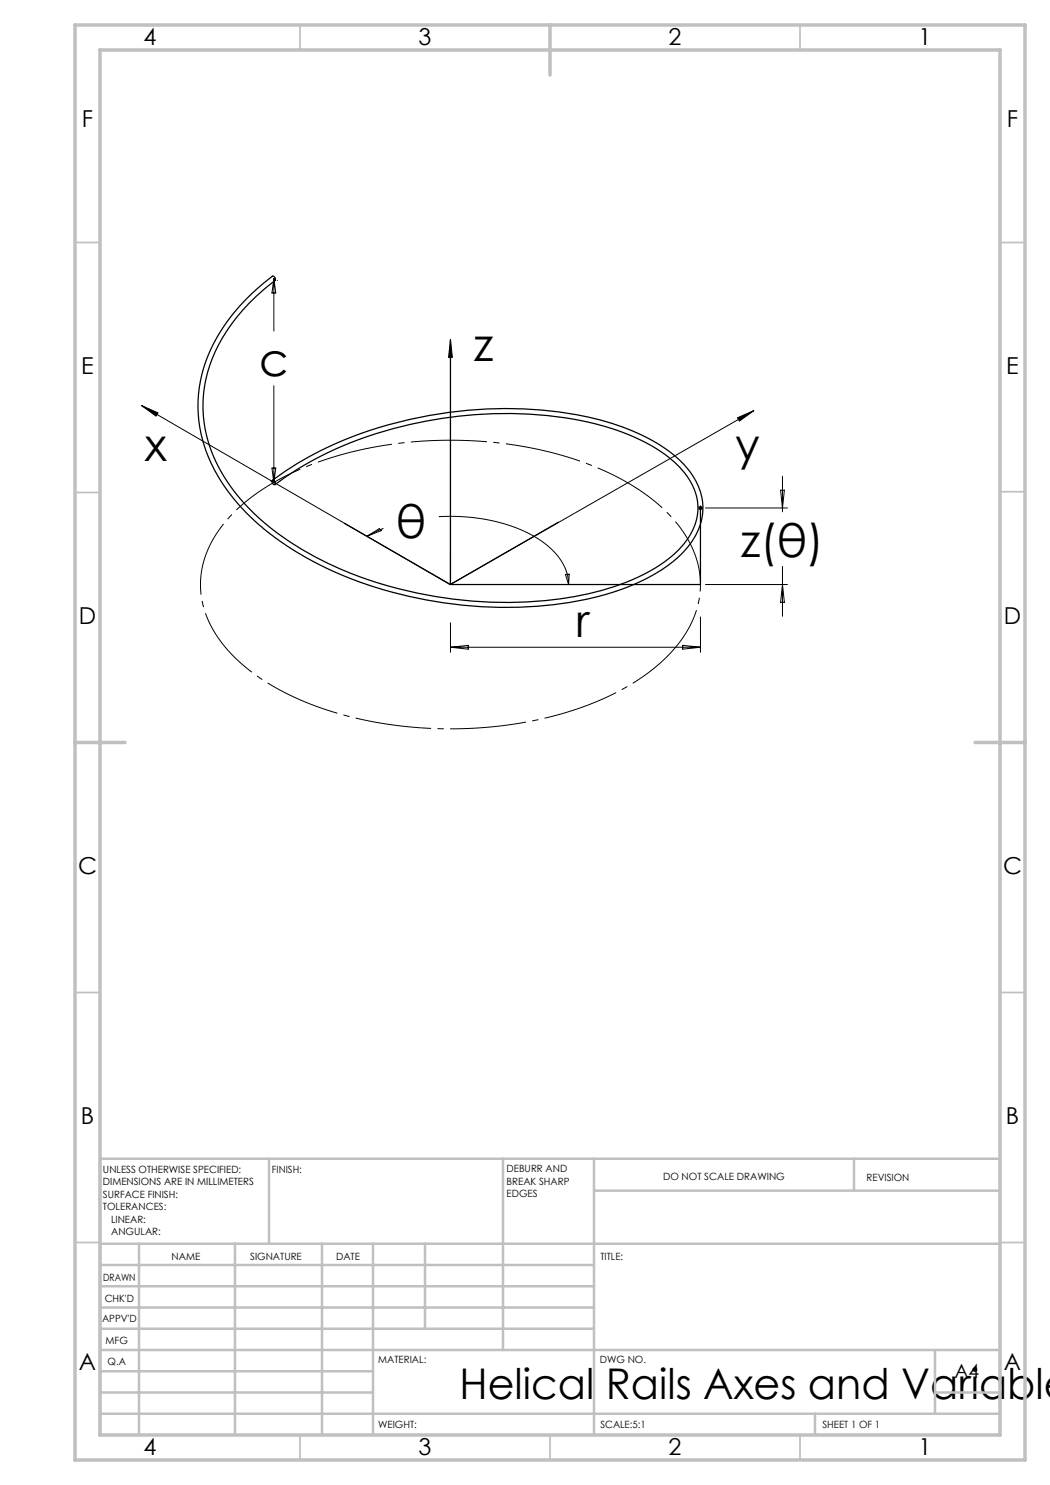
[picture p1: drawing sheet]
<svg xmlns="http://www.w3.org/2000/svg" width="210mm" height="297mm" viewBox="0 0 210 297" stroke-linecap="round" stroke-linejoin="round" font-family="sans-serif">
<path d="M134.2 130.5a19.1 19.1 0 0 0 5.6-16.9 24.1 24.1 0 0 0-9.5-13.9 59.9 59.9 0 0 0-27.7-10.7 80.8 80.8 0 0 0-42.2 4.7 37.5 37.5 0 0 0-17.1 13.1 17.9 17.9 0 0 0 .8 21.4 40.2 40.2 0 0 0 18 12.6 81.5 81.5 0 0 0 56.7-.2 42.7 42.7 0 0 0 15.4-10.1" fill="none" stroke="#000" stroke-width=".2" stroke-dasharray="15.2 1.3 1.3 1.3" stroke-dashoffset="5.3" stroke-linecap="butt"/>
<g fill="none" stroke="#000" stroke-width=".2">
<path d="M54.8 55.7v10.5M54.8 55.7l.4 2.9h-.8zM55.4 56.1h.1M54.8 77.2v19.3M90.1 67.9l.4 3.6h-.8zM90.1 67.9v48.9M28.3 81.1l61.7 35.8M28.3 81.1l3.3 1.5-.4 .6zM54.1 96.1l.9 .6M54.4 93.6h.8l-.4 2.9zM147.5 83.6l3.3-1.5-2.9 2.1zM150.8 82.1l-60.8 34.8"/>
<path d="M156.1 98h.8l-.4 3.6zM156.5 95.2v7.2M73.4 107.3l2.4-1.5 .5 .3zM76.7 105.7l-3.3 1.6M87.8 103.3a34.1 34.1 0 0 1 20.3 4.8 11.4 11.4 0 0 1 5.6 8.4v.4M90 116.9h.1M90.1 116.8h.1M113.1 114.9l.7-.1-.1 2.1zM139.6 101.6h1M139.7 101.2l.7 .7M140.1 101.1v1M140.4 101.2l-.7 .7"/>
<path d="M141.1 101.6h16.4M141.1 116.9h16.4M156.5 113.3v10M156.5 116.9l.4 3.6h-.8zM90.1 124.6v5.9M90.1 129.5h50M90.1 129.5l3.5-.4v.7zM136.5 129.1l3.6 .4-3.6 .3zM140.1 123.4v7.1"/>
</g>
<path d="M90.1 67.9v49M54.5 96.1a75.6 75.6 0 0 1 35.2-13.6 75.8 75.8 0 0 1 34.9 2.9 29.3 29.3 0 0 1 12.9 8.3 11.8 11.8 0 0 1-.5 16.4 34 34 0 0 1-14.3 8.3 80.9 80.9 0 0 1-44.1 .1 65.8 65.8 0 0 1-28.7-15.3 32.5 32.5 0 0 1-10.2-19.4 29.3 29.3 0 0 1 8.2-22.6 40.8 40.8 0 0 1 6.7-6l.4 .3 .1 .5a36.2 36.2 0 0 0-13.6 18.6 26.9 26.9 0 0 0 5.7 24.1 50.3 50.3 0 0 0 18.4 14 84.1 84.1 0 0 0 52.1 6 37.7 37.7 0 0 0 17.2-8 12 12 0 0 0 4.5-10.8 14.4 14.4 0 0 0-6.2-8.9 45.2 45.2 0 0 0-20.3-7.5 83.1 83.1 0 0 0-50.5 8.7 59.7 59.7 0 0 0-7.4 4.7M54.5 96.1a.51 .51 0 0 1 .5 .3 .51 .51 0 0 1-.1 .6l-.4-.4-.1-.3zM68.9 104.7l21.2 12.2M111.7 104.4l-21.2 12.3M140.1 101.6v15.3h-50" fill="none" stroke="#000" stroke-width=".25"/>
<g fill="none" stroke="#c0c0c0" stroke-width=".35">
<path d="M60 5v5M160 5v5M15 48.5h5M200 48.5h5M15 98.5h5M200 98.3h5M15 198.5h5M200 198.5h5M15 248.5h5M200 248.5h5M60 287v5M110 287v5"/>
<path d="M160 287v5"/>
</g>
<g fill="none" stroke="#c0c0c0" stroke-width=".5">
<path d="M53.8 231.8v17M100.6 231.8v38.2M118.8 231.8v55.2M118.8 238.1h81.2M170.8 231.8v6.3M200 231.8h-180v55.2M20 248.8h180M20 257.3h98.8M20 253h98.8M27.8 248.8v38.2M47 248.8v38.2M64.4 248.8v38.2"/>
<path d="M74.6 248.8v38.2M85 248.8v17M20 265.8h98.8M20 261.5h98.8M20 278.5h54.6M20 274.3h54.6M20 270h180M187 278.5h13M187 270v12.8M20 282.8h180M163 282.8v4.2"/>
</g>
<path d="M15 5h190v287h-190zM20 10h180v277h-180zM110 5v10M15 148.5h10M195 148.5h10" fill="none" stroke="#c0c0c0" stroke-width=".7"/>
<path d="M147.5 83.6l3.3-1.5-2.9 2.1zM28.3 81.1l3.3 1.5-.4 .6zM90.1 67.9l.4 3.6h-.8z" fill="#000"/>
<g font-size="9.2">
<text x="51.8" y="75.2">c</text>
<text x="94.8" y="72.1">z</text>
<text x="29" y="92.1">x</text>
<text x="147" y="92.1">y</text>
<text x="79.2" y="107.5">θ</text>
<text x="148.2" y="111.3">z(θ)</text>
<text x="115.2" y="127.5">r</text>
</g>
<text font-size="8.5" x="91.9" y="279.7">Helical Rails Axes and Variable</text>
<g font-size="4.7">
<text x="28.7" y="9">4</text>
<text x="83.7" y="9">3</text>
<text x="133.7" y="9">2</text>
<text x="183.7" y="9">1</text>
<text x="16.4" y="25.5">F</text>
<text x="201.4" y="25.5">F</text>
<text x="16.2" y="74.7">E</text>
<text x="201.2" y="74.8">E</text>
<text x="15.8" y="124.7">D</text>
<text x="200.8" y="124.7">D</text>
<text x="15.6" y="174.7">C</text>
<text x="200.6" y="174.7">C</text>
<text x="16.2" y="224.7">B</text>
<text x="201.2" y="224.7">B</text>
<text x="15.8" y="274">A</text>
<text x="200.8" y="274">A</text>
<text x="28.7" y="291">4</text>
<text x="83.7" y="291">3</text>
<text x="133.7" y="291">2</text>
<text x="183.7" y="291">1</text>
</g>
<text font-size="3.9" x="190.9" y="275.5">A4</text>
<g font-size="2">
<text x="20.6" y="234.6">UNLESS OTHERWISE SPECIFIED:</text>
<text x="20.6" y="237.1">DIMENSIONS ARE IN MILLIMETERS</text>
<text x="20.6" y="239.6">SURFACE FINISH:</text>
<text x="54.4" y="234.6">FINISH:</text>
<text x="101.3" y="234.5">DEBURR AND</text>
<text x="101.3" y="237">BREAK SHARP</text>
<text x="101.3" y="239.5">EDGES</text>
<text x="132.6" y="236">DO NOT SCALE DRAWING</text>
<text x="173.3" y="236.2">REVISION</text>
<text x="20.6" y="242.1">TOLERANCES:</text>
<text x="22.2" y="244.6">LINEAR:</text>
<text x="22.2" y="247.1">ANGULAR:</text>
<text x="34.3" y="252">NAME</text>
<text x="50" y="251.9">SIGNATURE</text>
<text x="67.2" y="251.9">DATE</text>
<text x="120.1" y="251.9">TITLE:</text>
<text x="20.6" y="256.1">DRAWN</text>
<text x="20.9" y="260.3">CHK'D</text>
<text x="20.4" y="264.4">APPV'D</text>
<text x="21.1" y="268.8">MFG</text>
<text x="21.5" y="273">Q.A</text>
<text x="75.6" y="272.5">MATERIAL:</text>
<text x="120" y="272.5">DWG NO.</text>
<text x="75.6" y="285.5">WEIGHT:</text>
<text x="120.1" y="285.6">SCALE:5:1</text>
<text x="164.5" y="285.6">SHEET 1 OF 1</text>
</g>
</svg>
